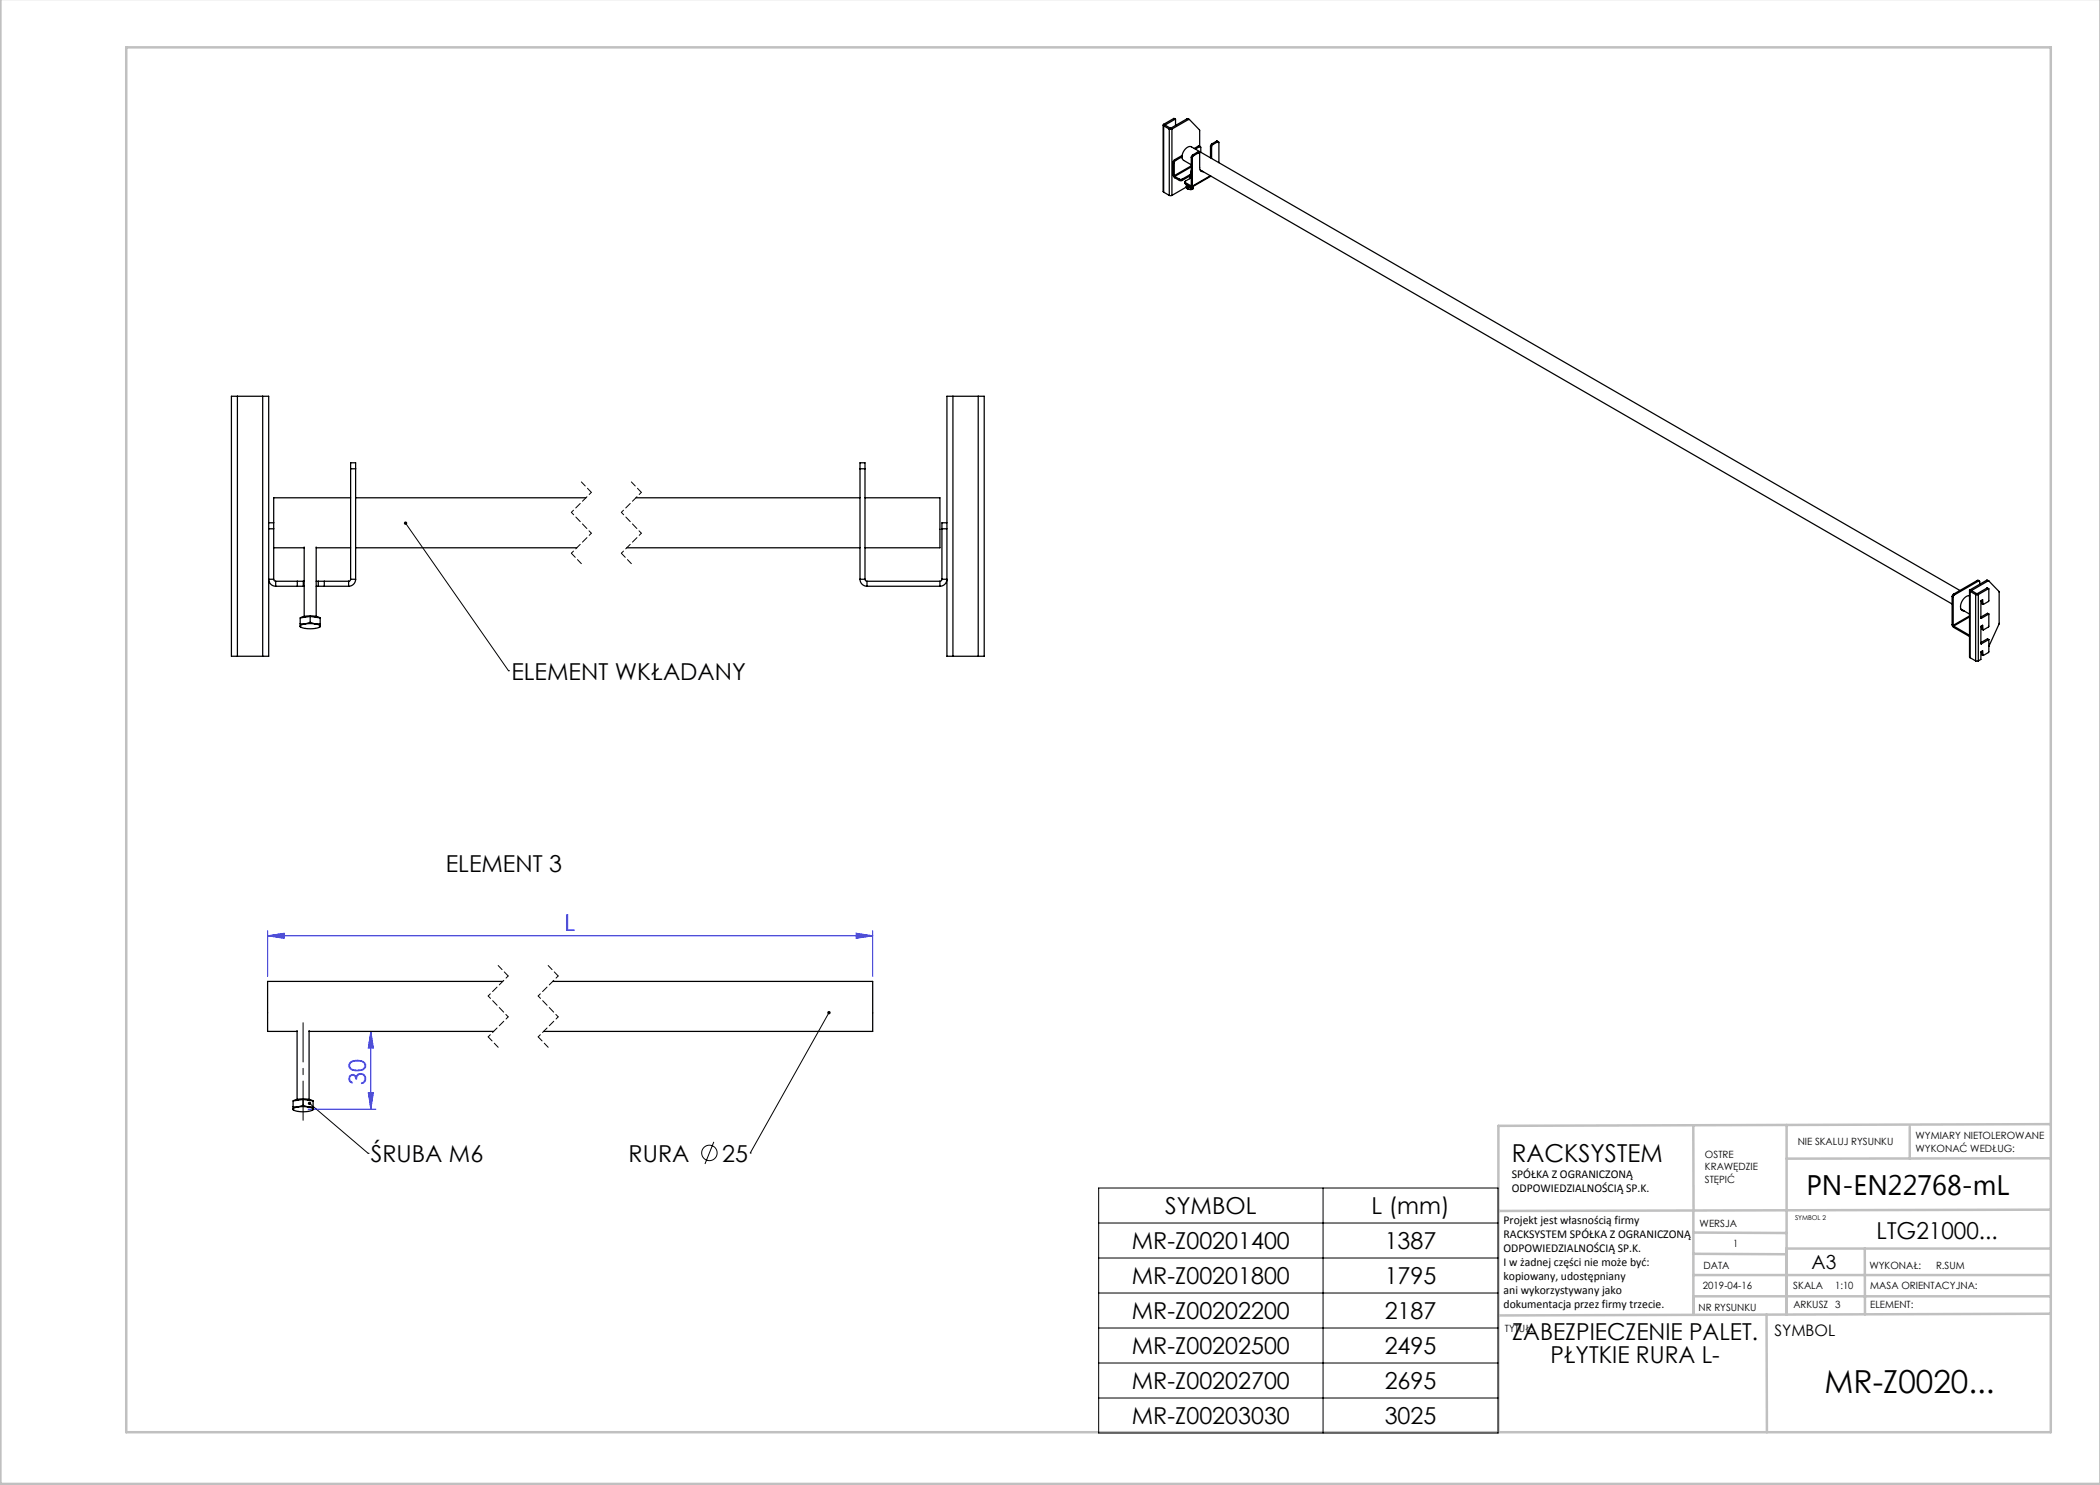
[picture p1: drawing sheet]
<svg xmlns="http://www.w3.org/2000/svg" width="420mm" height="297mm" viewBox="0 0 420 297" stroke-linecap="round" stroke-linejoin="round" font-family="sans-serif">
<g fill="none" stroke="#000" stroke-width=".2">
<path d="M81.1 104.6l20.6 29.6M101.7 134.2h.1M165.8 202.5l-15.7 28.1M61.9 220.7l11.7 10M73.6 230.7h.1M142.8 228.4l-1.8 4.4M150.1 230.6h.1M219.7 237.6h79.9v49h-79.9zM264.6 237.6v49M219.7 244.6h79.9M219.7 251.6h79.9M219.7 258.6h79.9"/>
<path d="M219.7 265.6h79.9M219.7 272.6h79.9M219.7 279.6h79.9"/>
<circle cx="141.9" cy="230.6" r="1.55"/>
</g>
<path d="M53.5 187.2l3.3-.5v1zM53.5 186.2v9.1M53.5 187.2h121M171.2 186.7l3.3 .5-3.3 .5zM174.5 186.2v9.1M73.7 218.5h1l-.5 3.3zM74.2 206.3v15.5M74.2 206.3l.5 3.3h-1zM61.6 221.8h13.6" fill="none" stroke="#00f" stroke-width=".2"/>
<path d="M116.3 96.4l2 2.1M126.3 96.4l2 2.1M114.3 110.6l2 2.1M124.3 110.6l2 2.1M99.6 193.1l2 2.1M109.6 193.1l2 2.1M97.6 207.4l2 2.1M107.6 207.4l2 2.1" fill="none" stroke="#000" stroke-width=".2" stroke-dasharray="1.3 .6" stroke-dashoffset=".1"/>
<path d="M118.3 98.5l-4 4M128.3 98.5l-4 4M118.3 106.6l-4 4M128.3 106.6l-4 4M101.6 195.2l-4 4M111.6 195.2l-4 4M101.6 203.4l-4 4M111.6 203.4l-4 4" fill="none" stroke="#000" stroke-width=".2" stroke-dasharray="1.3 .6" stroke-dashoffset=".7"/>
<path d="M114.3 102.5l4 4.1M124.3 102.5l4 4.1M97.6 199.2l4 4.2M107.6 199.2l4 4.2" fill="none" stroke="#000" stroke-width=".2" stroke-dasharray="1.3 .6" stroke-dashoffset=".6"/>
<g fill="none" stroke="#c0c0c0" stroke-width=".5">
<path d="M.1 -.1v296.9h419.9M25.2 9.5h385v276.9h-385zM338.7 225.2v16.9M357.3 225v37.9M382 225.4v6.3M410.1 224.8l-110.4 .4v61.2M410.1 231.7h-52.8M338.7 259.3h71.5M338.7 255h71.5M338.7 250.8l18.6 .1M338.7 246.5l18.6 .1M338.7 242.1v20.9"/>
<path d="M373 249.7v13.2M410.1 241.9l-110.4 .3M410.2 249.7h-52.9v13.2M353.3 262.9l.1 23.5M410.2 262.7l-110.5 .4"/>
</g>
<path d="M60.6 224.1v-19.6" fill="none" stroke="#000" stroke-width=".2" stroke-dasharray="15.2 1.3 1.3 1.3" stroke-dashoffset="7.4"/>
<path d="M80.9 104.4a.34 .34 0 0 0 .1 .6 .34 .34 0 0 0 .4-.4 .34 .34 0 0 0-.5-.2l.2 .2zM165.6 202.3a.34 .34 0 0 0 0 .5 .34 .34 0 0 0 .5-.1 .34 .34 0 0 0-.1-.5l-.2 .3 .2-.3zM61.6 220.4a.34 .34 0 0 0 .2 .6 .34 .34 0 0 0 .4-.4 .34 .34 0 0 0-.5-.2l.2 .3z" fill="#000"/>
<g fill="#00f">
<path d="M171.2 186.7l3.3 .5-3.3 .5zM53.5 187.2l3.3-.5v1z"/>
<path d="M73.7 218.5h1l-.5 3.3zM74.2 206.3l.5 3.3h-1z"/>
</g>
<g fill="none" stroke="#000" stroke-width=".25">
<path d="M232.6 25v13.3l.1 .1M232.7 24.9l-.1 .1 .1 .2M232.7 24.9l1.7 .9M232.7 25.2l1.2 .6M232.7 38.4l1.2 .7M232.7 25.2v13.2M233.9 25.8h.5M233.9 39.1h.5M233.9 25.8v13.3M234.4 25.8v13.3M234.6 35l.3 .5M234.6 35l.3 .1"/>
<path d="M234.6 32.4l.3 .2M234.6 32.4v2.6M234.8 23.7l.3 .1M234.8 23.7l.2 .1M234.8 23.7l-2.1 1.2M234.9 35.1v.2M234.9 32.6v2.5M234.9 32l-.3 .4M234.9 32l.2 .1M234.9 35.3l1 .5M234.9 35.5l1 .6M234.9 35.3v.2"/>
<path d="M235 23.8l.1 1.3M235 23.8l-2.3 1.4M235.1 32.1l-.2 .5M235.9 35.8h.5M235.9 36.1h.5M235.9 35.8v.3M236.4 31.4l-1.3 .7M236.4 31.1l-1.5 .9M236.4 35.8v.3M237 36.4l.1 .4M237.1 36.5l1.1 .6M237.1 36.8l1.1 .6"/>
<path d="M237.1 36.5v.3M237.2 37.4l-2.8 1.7M237.3 37l-.1 .4 .2 .3M237.3 37l.2 .4M237.4 37.1a.78 .78 0 0 0 1.2 .2M237.4 37h-.1M237.4 23.8l.5 .1M237.4 23.8l-3.5 2M237.4 23.8l.3 .1M237.4 37.7l.4 .2M237.4 37a.74 .74 0 0 0 1.2 .3M237.5 37.4l.7 .2"/>
<path d="M237.5 37.4l-.1 .3M237.6 37.1l.5 .3M237.6 37.1l.4 .2M237.7 23.9h.2l2 2.1v3.2M237.7 23.9l-3.3 1.9M237.8 37.9h.5M237.8 37.9h.3M238 35.2l-1.6 .9M238.1 34.9l-1.7 .9M238.2 37.1v.3M238.2 37.6l-.1 .3M238.3 33l-1.6-.9a1.81 1.81 0 0 1 .8-2.7h.8l153.7 88.7"/>
<path d="M238.3 37.1h-.1M238.3 35.5l-1.3 .8 .1 .2M238.3 34.1l-.4 1.6M238.3 37.1l.2 .1M238.3 31.5l.2 .1M238.3 31.5v5.6M238.3 33.4l-3.4 1.9M238.3 33.2l-3.4 1.9M238.3 37.9h.1M238.3 37.9h-.2M238.5 37.2l-.1 .2h-.2M238.5 31.6v5.6"/>
<path d="M238.5 31l-.2 .5M238.5 31l.2 .1M238.6 37.3l.1 .1M238.7 37.4l-.1 .4-.3 .1M238.7 37.4l-.5 .2M238.7 31.1l-.2 .5M239.4 30.5l.5 .1M239.4 30.5l.3 .1M239.4 30.5l-.9 .5M239.7 30.6l.2 .1v2.8a.7 .7 0 0 0 .8 .8M239.7 30.6l-1 .5M239.7 29.2l.4 .1"/>
<path d="M239.7 29.2l.2 .1M239.7 29.2l-.9 .5M239.9 29.3l.3 .1v1M239.9 29.3l-.8 .5M240 34l150.4 86.8M240.2 34.2h.2M242.1 35.2l-3.6 2M242.1 29.2l.2 .2M242.1 29.2v2.4M242.2 35.2l-3.8 2.2M242.3 29.4v2.3M242.4 28.8l-.3 .4"/>
<path d="M242.4 28.8l.2 .1M242.6 28.9l-.3 .5M243.3 28.2l.4 .2M243.3 28.2l-.9 .6M243.3 28.2l.2 .2M243.5 28.4h.2l.1 .1v4M243.5 28.4l-.9 .5M47.5 79.3h-1.2v52h1.2M47.5 79.3h5M47.5 79.3v52M52.5 79.3h1.2v52h-1.2M52.5 79.3v52"/>
<path d="M190.6 79.3h-1.2v52h1.2M190.6 79.3v52M190.6 79.3h5M195.6 79.3h1.2v52h-1.2M195.6 79.3v52M70.1 99.6h-15.4v5M70.1 93.8v-1.2h1v1.2M70.1 93.8h1M70.1 93.8v22.1M71.1 99.6h46.1M71.1 93.8v22.1M127.2 99.6h44.8"/>
<path d="M172 93.8v-1.2h1v1.2M172 93.8h1M172 93.8v22.1M173 99.6h15v10h-15M173 93.8v22.1M53.7 105.8h1M53.7 104.6h1M54.7 104.6v1.2M54.7 115.9h-1a1.4 1.4 0 0 0 1.4 1.4M54.7 115.9l.2 .2 .2 .2M54.7 109.6h6.1M54.7 105.8v10.1"/>
<path d="M55.1 116.3h4.4M55.1 117.3h4.4M55.1 116.3v1M59.5 117.3h1.2M59.5 116.3h1.2M59.5 116.3v1M60.7 117.3h.1M60.7 116.3h.1M60.7 116.3v1M60.8 109.4v13.9M63.2 117.3h.5M63.2 116.3h.5"/>
<path d="M63.2 109.6h6.9M63.2 109.4v13.9M63.7 117.3h1.2M63.7 116.3h1.2M63.7 116.3v1M64.9 116.3h4.8M64.9 117.3h4.8M64.9 116.3v1M69.7 116.3v1M70.1 115.9l-.1 .2-.3 .2M70.1 115.9h1M71.1 115.9a1.4 1.4 0 0 1-1.4 1.4"/>
<path d="M71.1 109.6h44.3M125.4 109.6h46.6M172 115.9a1.4 1.4 0 0 0 1.4 1.4M172 115.9h1M173 115.9l.1 .2 .3 .2M173.4 116.3v1M173.4 116.3h14.6M173.4 117.3h14.6M188 116.3v1M188.4 115.9h1a1.4 1.4 0 0 1-1.4 1.4M188.4 115.9l-.1 .2-.3 .2M188.4 105.8v10.1"/>
<path d="M188.4 105.8h1M189.4 104.6h-1v1.2M390.4 119.3l.2 .1M390.4 119.3v5.6M390.6 119.4v5.7M390.7 118.8l-.3 .5M390.7 118.8l.2 .2M390.9 119l-.3 .4M393.8 119.1l.1 .1M393.9 118.1v13.3l.1 .1M393.9 119.1a2.13 2.13 0 0 0-1.5 2.9l.4 .2M394 118l-.1 .1 .1 .2"/>
<path d="M394 118.3l1.1 .6M394 118l1.7 .9M394 118.3v13.2M395.1 118.9h.6M395.1 118.9v13.3M395.5 116.1l.4 .1M395.5 116.1l.2 .1M395.5 116.1l-4.8 2.7M395.7 118.9l2.1-1.1v2.4l-1.2 .6M395.7 118.9v13.3M395.7 116.2l.2 .1v.5M395.7 116.2l-4.8 2.8"/>
<path d="M397.3 116.1l.5 .1M397.3 116.1l-3.3 1.9M397.3 116.1l.3 .1M397.4 117.6l.3 .1M397.4 117.6l-2.3 1.3M397.5 117.6h-.1M397.6 116.2h.2l2 2.2v6.3l-2 4.6M397.6 116.2l-3.6 2.1M47.5 131.3h5M60 124.8h1M60 125.2a3.8 3.8 0 0 0 3.3 .4l.6-.2 .1-.2M60 124.8v.4"/>
<path d="M60 125.4l.3 .1M60.1 123.6a4.9 4.9 0 0 1 3.9 0M61 124.8h2M61 124.8l-.7 .2-.3 .2M62 124.5l1 .3M62 124.5l-1 .3M62 123.3l-2 .3v1.2M62 123.3v1.2M62 123.3l2 .3v1.2M63 124.8l.8 .2 .2 .2M64 124.8v.4M64 125.4l-.2 .1"/>
<path d="M64 124.8h-1M190.6 131.3h5M390.4 124.9l.3 .6M390.4 124.9l.2 .2M390.6 125.1l.1 .1M390.7 125.2l3.2 1.9M390.7 125.5l3.2 1.8M390.7 125.2v.3M392.2 121.8l1.7 1M392.3 122l.3 .1M393.9 123.2l-3.3 1.9M393.9 123.4l-3.2 1.8"/>
<path d="M394 131.5l1.1 .7M395.1 132.2h.6M396.2 123.6l.1 .1M396.2 128.7l.1 .1M396.3 120.1v.6M396.3 125.2v.6M396.3 130.3v.6M396.3 120.7l.3 .2M396.3 130.9l.3 .2M396.3 120.7l.3 .1M396.3 125.8l.3 .2M396.3 130.9l.3 .1"/>
<path d="M396.4 125.8h.1M396.6 120.8l-.1-.9-.3 .3v3.4M396.6 131l-.1-.8-.3 .2v1.5l-.5 .3M397.8 122.8l-.1 2.5-1 .7-.2-1-.3 .3v3.4M397.8 127.9v2.5l-1.2 .6M397.8 122.8l-1.5 .9M397.8 127.9l-1.5 .9M397.8 122.8l-.3-.2-1.3 .8M397.8 127.9l-.3-.1-1.3 .7M100.5 196.3h-47v10h5.9M110.5 196.3h64v10h-65.8M59.4 206.1v13.8"/>
<path d="M60.6 219.9l-2 .3v1.2M60.6 219.9v1.2M60.6 219.9l2 .3v1.2M61.8 206.3h36.9M61.8 206.1v13.8M58.6 221.4h1M58.6 221.8a3.8 3.8 0 0 0 3.2 .4l.7-.2 .1-.2M58.6 221.4v.4M58.6 222l.2 .1M58.7 220.2a4.9 4.9 0 0 1 3.9 0M59.6 221.4h2M59.6 221.4l-.7 .2-.3 .2"/>
<path d="M60.6 221.1l1 .3M60.6 221.1l-1 .3M61.6 221.4l.7 .2 .3 .2M62.6 221.4v.4M62.6 222l-.2 .1M62.6 221.4h-1"/>
</g>
<text font-size="6.3" x="364.9" y="278.5">MR-Z0020...</text>
<text font-size="5.6" x="361.3" y="239.1">PN-EN22768-mL</text>
<text font-size="4.9" x="302.4" y="232.4">RACKSYSTEM</text>
<g font-size="4.7">
<text x="102.3" y="135.9">ELEMENT WKŁADANY</text>
<text x="89.2" y="174.4">ELEMENT 3</text>
<text x="74.2" y="232.4">ŚRUBA M6</text>
<text x="125.7" y="232.3">RURA</text>
<text x="144.4" y="232.3">25</text>
<text x="233" y="242.8">SYMBOL</text>
<text x="274.3" y="242.8">L (mm)</text>
<text x="226.4" y="249.8">MR-Z00201400</text>
<text x="276.9" y="249.8">1387</text>
<text x="375.3" y="247.8">LTG21000...</text>
<text x="226.4" y="256.8">MR-Z00201800</text>
<text x="276.9" y="256.8">1795</text>
<text x="226.4" y="263.8">MR-Z00202200</text>
<text x="276.9" y="263.8">2187</text>
<text x="302.5" y="268.1">ZABEZPIECZENIE PALET.</text>
<text x="226.4" y="270.8">MR-Z00202500</text>
<text x="276.9" y="270.8">2495</text>
<text x="310.1" y="272.6">PŁYTKIE RURA L-</text>
<text x="226.4" y="277.8">MR-Z00202700</text>
<text x="276.9" y="277.8">2695</text>
<text x="226.4" y="284.8">MR-Z00203030</text>
<text x="276.9" y="284.8">3025</text>
</g>
<g font-size="4.7" fill="#00f">
<text x="112.9" y="186.1">L</text>
<text x="73.2" y="217" transform="rotate(-90 73.2 217)">30</text>
</g>
<text font-size="3.9" x="362.3" y="253.8">A3</text>
<text font-size="3.2" x="354.9" y="267.2">SYMBOL</text>
<g font-size="2.4">
<text x="302.4" y="235.6">SPÓŁKA Z OGRANICZONĄ</text>
<text x="302.4" y="238.4">ODPOWIEDZIALNOŚCIĄ SP.K.</text>
<text x="300.7" y="244.7">Projekt jest własnością firmy</text>
<text x="300.7" y="247.5">RACKSYSTEM SPÓŁKA Z OGRANICZONĄ</text>
<text x="300.7" y="250.3">ODPOWIEDZIALNOŚCIĄ SP.K.</text>
<text x="300.7" y="253.1">I w żadnej części nie może być:</text>
<text x="300.7" y="256">kopiowany, udostępniany</text>
<text x="300.7" y="258.8">ani wykorzystywany jako</text>
<text x="300.7" y="261.6">dokumentacja przez firmy trzecie.</text>
</g>
<g font-size="2">
<text x="383.1" y="227.9">WYMIARY NIETOLEROWANE</text>
<text x="341" y="231.6">OSTRE</text>
<text x="359.5" y="228.9">NIE SKALUJ RYSUNKU</text>
<text x="383.1" y="230.4">WYKONAĆ WEDŁUG:</text>
<text x="341" y="234.1">KRAWĘDZIE</text>
<text x="341" y="236.6">STĘPIĆ</text>
<text x="339.9" y="245.4">WERSJA</text>
<text x="346.6" y="249.5">1</text>
<text x="340.6" y="257.7">2019-04-16</text>
<text x="340.7" y="253.8">DATA</text>
<text x="358.7" y="257.7">SKALA</text>
<text x="367" y="257.7">1:10</text>
<text x="373.9" y="253.8">WYKONAŁ:</text>
<text x="374.1" y="257.7">MASA ORIENTACYJNA:</text>
<text x="387.2" y="253.8">R.SUM</text>
<text x="339.7" y="262.3">NR RYSUNKU</text>
<text x="358.7" y="261.7">ARKUSZ 3</text>
<text x="374.1" y="261.7">ELEMENT:</text>
<text x="301" y="266.4">TYTUŁ:</text>
</g>
<text font-size="1.3" x="359" y="244">SYMBOL 2</text>
</svg>
